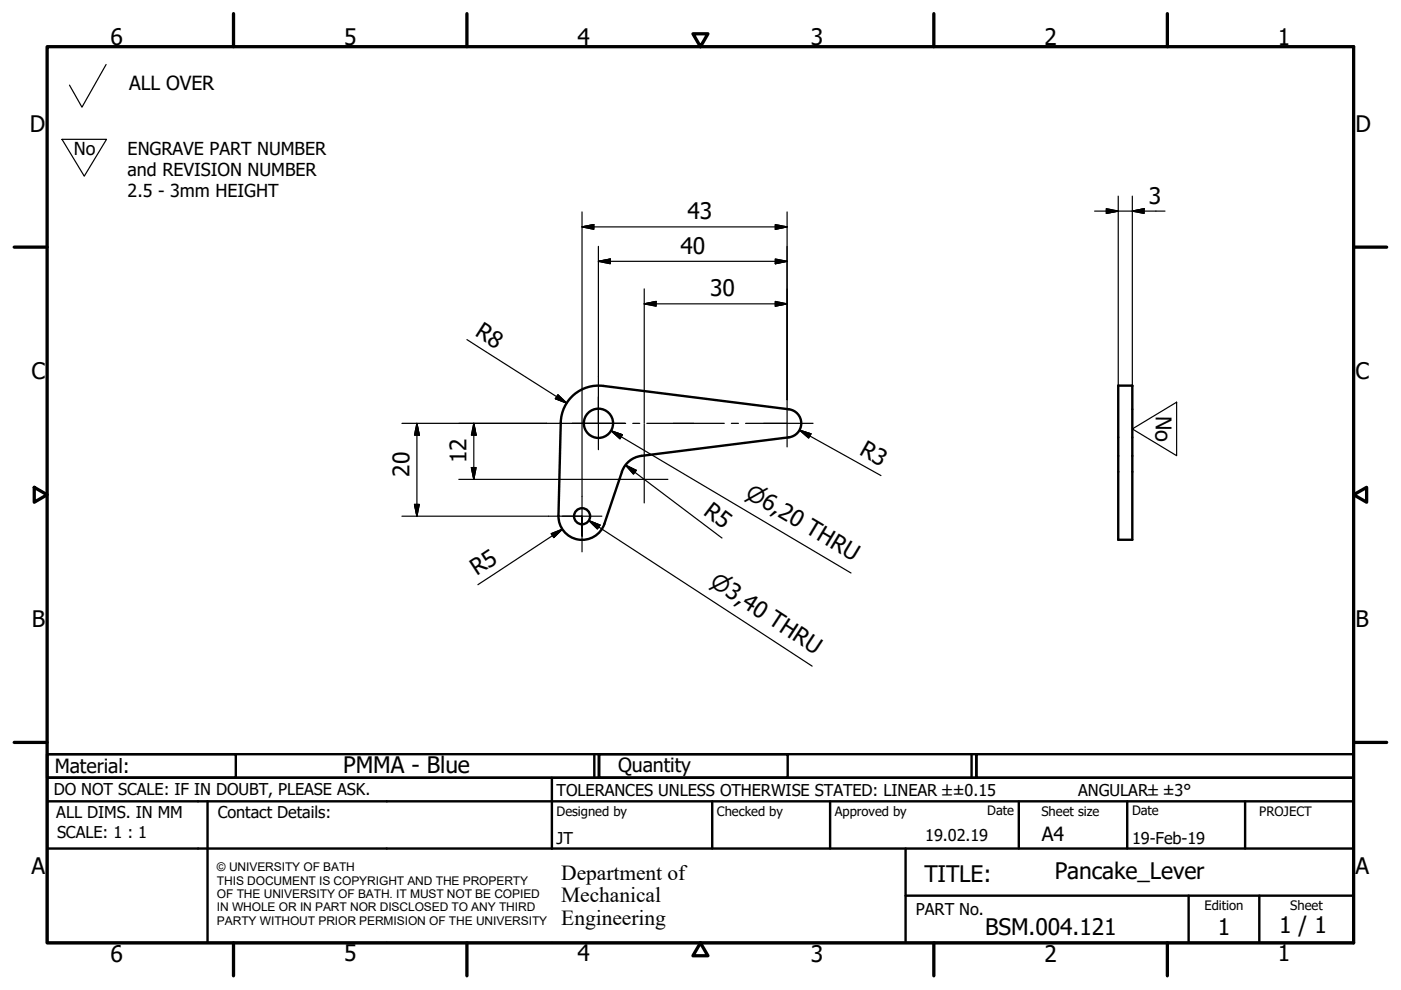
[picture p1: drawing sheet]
<svg xmlns="http://www.w3.org/2000/svg" width="297mm" height="210mm" viewBox="0 0 297 210" stroke-linecap="round" stroke-linejoin="round" font-family="sans-serif">
<!-- layer: Visible (ISO) -->
<g fill="none" stroke="#000" stroke-width=".51">
<path d="M118.9 89.5l-.5 19.8M118.9 89.6a8 8 0 0 1 9-7.8l39.4 5a3 3 0 0 1 2.6 3 3 3 0 0 1-2.6 2.9l-31.3 4a5 5 0 0 0-4.1 3.3l-3.8 11.1a5 5 0 0 1-5.6 3.3 5 5 0 0 1-4.1-5.1M237.1 81.8h3v32.6h-3z"/>
<circle cx="126.9" cy="89.8" r="3.1"/>
<circle cx="123.4" cy="109.5" r="1.7"/>
</g>
<!-- layer: Border (ISO) -->
<g fill="none" stroke="#000" stroke-width=".7">
<path d="M10 9.9h277v190h-277zM49.5 2.9v7M99 2.9v7M146.9 7.2h3.2l-1.6 2.7zM198 2.9v7M247.5 2.9v7M3 52.4h7M287 52.4h7M7.3 103.3l2.7 1.6-2.7 1.6zM287 104.9l2.8-1.6v3.2zM3 157.4h7M287 157.4h7"/>
<path d="M49.5 199.9v7M99 199.9v7M148.5 199.9l1.6 2.7h-3.2zM198 199.9v7M247.5 199.9v7"/>
</g>
<!-- layer: Title (ISO) -->
<g fill="none" stroke="#000" stroke-width=".51">
<path d="M10 159.9h40v5h-40zM10 159.9h117v5h-117zM126 159.9v5M127 159.9h40v5h-40zM127 159.9h80v5h-80zM206 159.9v5M207 159.9h80v5h-80zM10 169.9v-5h277v5M10 169.9h277v30h-277zM10 179.9h277M44 169.9v30M117 164.9v15"/>
<path d="M151 169.9v10M176 169.9v10M192 179.9v20M216 169.9v10M239 169.9v10M264 169.9v10M192 189.9h95M252 189.9v10M267 189.9v10"/>
</g>
<!-- layer: Sketch Geometry (ISO) -->
<path d="M22.5 13.7l-5.1 9-2.7-4.7M13.1 29.5h9.5l-4.7 7.9zM240.1 90.9l9.4-5.6v11.3z" fill="none" stroke="#000" stroke-width=".25"/>
<path d="M230.7 90.9v.1" fill="none" stroke="#fff" stroke-width=".21"/>
<!-- layer: Center Mark (ISO) -->
<g fill="none" stroke="#000" stroke-width=".25">
<path d="M126.9 79.9v9.9v-5.6M115.9 89.8h11h-5.6M126.9 89.8v5.5M132.5 89.8h-5.6h5.8M134.2 89.8h1.4M136.6 96.6v10M137.1 89.8h16.5M155.1 89.8h1.5M158.1 89.8h8.8M161.9 89.8h10.5M166.9 84.7v10.1M119.2 109.4h8.4"/>
<path d="M123.4 105.3v4.1h-7.1M123.4 113.7v-4.3v7.6M131.6 101.6h10"/>
</g>
<!-- layer: Symbol (ISO) -->
<path d="M129.5 91.3l2.5 .9-.6 .8zM129.5 91.3l50.9 30.2M124.8 110.4l2.4 .9-.5 .9zM124.8 110.4l47.4 30.8" fill="none" stroke="#000" stroke-width=".25"/>
<path d="M129.5 91.3l2.5 .9zM129.5 91.3l2.5 .9-.6 .8zM124.8 110.4l2.4 .9zM124.8 110.4l2.4 .9-.5 .9z" fill="#000" stroke="#000" stroke-width=".25"/>
<!-- layer: Dimension (ISO) -->
<g fill="none" stroke="#000" stroke-width=".25">
<path d="M123.4 48.1l2.5-.5v1zM123.4 48.1h43.5M123.4 44.9v44.8M126.9 55.4l2.5-.5v1zM126.9 55.4h40M126.9 52.2v27.7M164.4 54.9l2.5 .5-2.5 .5zM164.4 47.6l2.5 .5-2.5 .5zM166.9 44.9v39.8M232.1 44.8h14.9M234.6 44.3l2.5 .5-2.5 .4zM237.1 41.6v40.2"/>
<path d="M240.1 44.8l2.5-.5v.9zM240.1 41.6v40.2M99 72l21.1 13.5M136.6 64.4l2.5-.5v1zM136.6 64.4h30.3M136.6 61.2v28.5M164.4 63.9l2.5 .5-2.5 .5zM85.2 89.8h30.7M88.4 89.8l.5 2.5h-1zM88.4 89.8v19.6M99.9 99.1h1l-.4 2.5zM100.5 89.8l.4 2.5h-1z"/>
<path d="M100.5 89.8v11.8M118.3 83.7l1.8 1.8-2.3-1zM123.4 89.8v15.5M132.6 98.6l2.3 1.1-.6 .8zM132.6 98.6l20.5 15.5M136.6 89.8v6.8M169.5 91.2l2.4 .8-.5 .9zM169.5 91.2l17.3 9.6M85.2 109.4h31.1M87.9 106.9h1l-.5 2.5zM97.3 101.6h34.3M116.9 113.1l2.3-.9-1.8 1.8z"/>
<path d="M119.2 112.2l-17.9 11.8"/>
</g>
<g fill="#000" stroke="#000" stroke-width=".25">
<path d="M123.4 48.1l2.5-.5zM123.4 48.1l2.5-.5v1zM126.9 55.4l2.5-.5zM126.9 55.4l2.5-.5v1zM164.4 55.9l2.5-.5zM164.4 54.9l2.5 .5-2.5 .5zM164.4 48.6l2.5-.5zM164.4 47.6l2.5 .5-2.5 .5zM234.6 45.2l2.5-.4zM234.6 44.3l2.5 .5-2.5 .4zM240.1 44.8l2.5-.5zM240.1 44.8l2.5-.5v.9z"/>
<path d="M136.6 64.4l2.5-.5zM136.6 64.4l2.5-.5v1zM164.4 64.9l2.5-.5zM164.4 63.9l2.5 .5-2.5 .5zM88.4 89.8l.5 2.5zM88.4 89.8l.5 2.5h-1zM99.9 99.1l.6 2.5zM99.9 99.1h1l-.4 2.5zM100.5 89.8l.4 2.5zM100.5 89.8l.4 2.5h-1zM117.8 84.5l2.3 1zM118.3 83.7l1.8 1.8-2.3-1z"/>
<path d="M132.6 98.6l2.3 1.1zM132.6 98.6l2.3 1.1-.6 .8zM169.5 91.2l2.4 .8zM169.5 91.2l2.4 .8-.5 .9zM87.9 106.9l.5 2.5zM87.9 106.9h1l-.5 2.5zM117.4 114l1.8-1.8zM116.9 113.1l2.3-.9-1.8 1.8z"/>
</g>
<g font-size="4.8">
<text x="23.4" y="9.5">6</text>
<text x="72.9" y="9.5">5</text>
<text x="122.4" y="9.5">4</text>
<text x="171.9" y="9.5">3</text>
<text x="221.4" y="9.5">2</text>
<text x="270.9" y="9.5">1</text>
<text x="6.3" y="27.9">D</text>
<text x="287.4" y="27.9">D</text>
<text x="145.8" y="46.5">43</text>
<text x="243.6" y="43.2">3</text>
<text x="144.3" y="53.8">40</text>
<text x="150.5" y="62.8">30</text>
<text x="100.5" y="71" transform="rotate(32 100.5 71)">R8</text>
<text x="6.7" y="80.4">C</text>
<text x="287.4" y="80.4">C</text>
<text x="86.8" y="101" transform="rotate(-90 86.8 101)">20</text>
<text x="98.9" y="98.1" transform="rotate(-90 98.9 98.1)">12</text>
<text x="182" y="96.3" transform="rotate(29 182 96.3)">R3</text>
<text x="148.9" y="109" transform="rotate(37 148.9 109)">R5</text>
<text x="101.1" y="122.2" transform="rotate(-33 101.1 122.2)">R5</text>
<text x="6.8" y="132.9">B</text>
<text x="287.4" y="132.9">B</text>
<text x="72.8" y="164">PMMA - Blue</text>
<text x="6.7" y="185.4">A</text>
<text x="287.4" y="185.4">A</text>
<text x="196" y="187">TITLE:</text>
<text x="223.6" y="186.4">Pancake_Lever</text>
<text x="271.2" y="197.9">1 / 1</text>
<text x="23.4" y="203.9">6</text>
<text x="72.9" y="203.8">5</text>
<text x="122.4" y="203.8">4</text>
<text x="171.9" y="203.9">3</text>
<text x="208.9" y="198.2">BSM.004.121</text>
<text x="221.4" y="203.9">2</text>
<text x="258.2" y="198.2">1</text>
<text x="270.9" y="203.8">1</text>
</g>
<g font-size="4.6">
<text x="245" y="88.2" transform="rotate(90 245 88.2)">No</text>
<text x="157.8" y="105.3" transform="rotate(31 157.8 105.3)">⌀6,20 THRU</text>
<text x="150.3" y="124.1" transform="rotate(33 150.3 124.1)">⌀3,40 THRU</text>
<text x="119" y="186.5">Department of</text>
<text x="119" y="191.3">Mechanical</text>
<text x="119" y="196">Engineering</text>
</g>
<g font-size="4.1">
<text x="27.4" y="19.1">ALL OVER</text>
<text x="11.6" y="163.9">Material:</text>
<text x="131" y="163.7">Quantity</text>
<text x="220.9" y="178.4">A4</text>
</g>
<g font-size="3.8">
<text x="15.7" y="32.9">No</text>
<text x="27.1" y="32.8">ENGRAVE PART NUMBER</text>
<text x="27.1" y="37.3">and REVISION NUMBER</text>
<text x="27.1" y="41.8">2.5 - 3mm HEIGHT</text>
</g>
<g font-size="3.5">
<text x="11.4" y="168.5">DO NOT SCALE: IF IN DOUBT, PLEASE ASK.</text>
<text x="11.9" y="173.5">ALL DIMS. IN MM</text>
<text x="46.2" y="173.5">Contact Details:</text>
<text x="118" y="168.8">TOLERANCES UNLESS OTHERWISE STATED: LINEAR ±±0.15</text>
<text x="228.6" y="168.8">ANGULAR±±3°</text>
<text x="12.1" y="177.6">SCALE: 1 : 1</text>
<text x="118" y="178.9">JT</text>
<text x="196.2" y="178.3">19.02.19</text>
<text x="240" y="178.9">19-Feb-19</text>
<text x="194.2" y="194.1">PART No.</text>
</g>
<g font-size="2.8">
<text x="118" y="173">Designed by</text>
<text x="152" y="173">Checked by</text>
<text x="177" y="173">Approved by</text>
<text x="209.3" y="172.9">Date</text>
<text x="220.8" y="173">Sheet size</text>
<text x="240" y="172.9">Date</text>
<text x="267" y="172.9">PROJECT</text>
<text x="255.4" y="193">Edition</text>
<text x="273.6" y="193">Sheet</text>
</g>
<g font-size="2.5">
<text x="46" y="184.7">© UNIVERSITY OF BATH</text>
<text x="46" y="187.6">THIS DOCUMENT IS COPYRIGHT AND THE PROPERTY</text>
<text x="46" y="190.4">OF THE UNIVERSITY OF BATH. IT MUST NOT BE COPIED</text>
<text x="46" y="193.2">IN WHOLE OR IN PART NOR DISCLOSED TO ANY THIRD</text>
<text x="46" y="196.1">PARTY WITHOUT PRIOR PERMISION OF THE UNIVERSITY</text>
</g>
</svg>
